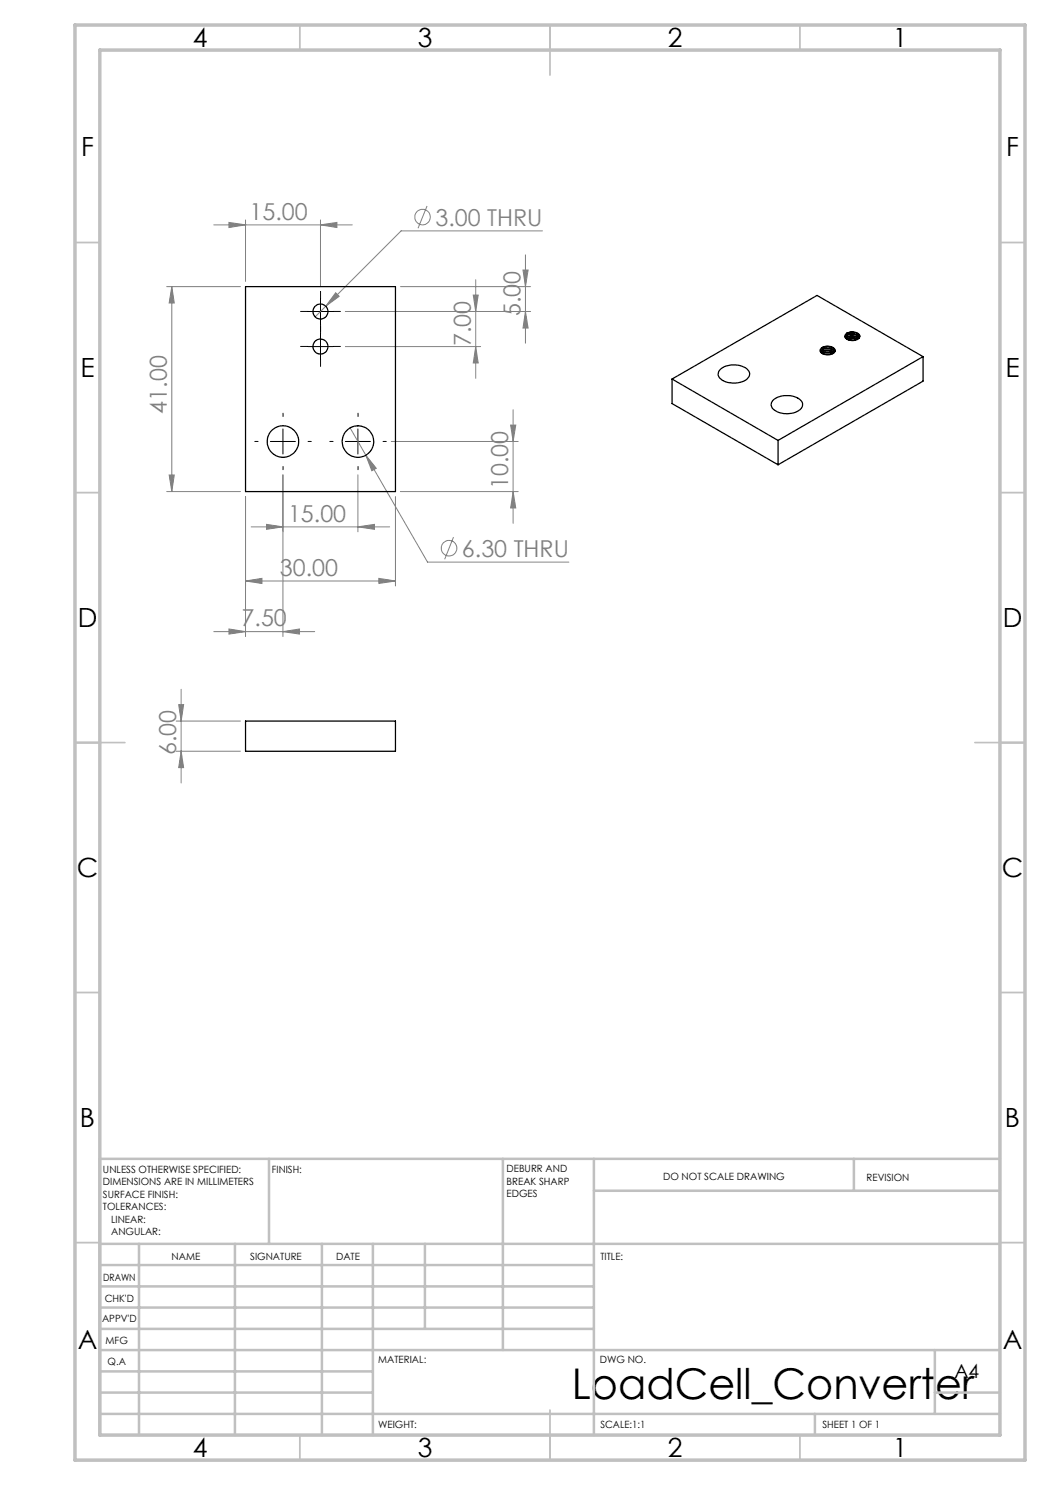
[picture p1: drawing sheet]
<svg xmlns="http://www.w3.org/2000/svg" width="210mm" height="297mm" viewBox="0 0 210 297" stroke-linecap="round" stroke-linejoin="round" font-family="sans-serif">
<g fill="none" stroke="#808080" stroke-width=".2">
<path d="M33.3 57.3h14.8M34.4 57.3l.5 3.3h-1.1zM34.4 57.3v41M42.8 45h27.6M45.8 44.5l3.3 .5-3.3 .5zM49.1 44v12.3M64.1 45l3.3-.5v1zM64.1 44v13.3M67.1 58.6l.7 .7-2.6 1.9zM80.1 57.3h26M85.4 41.2l-1.8 4.4M94.7 59h.9l-.5 3.3z"/>
<path d="M95.1 55.9v19.8M104.6 54h1l-.5 3.3zM105.1 51v17.6M108.5 46.2h-28.3l-17.2 17.2M69.1 62.3h37M69.1 69.3h27M95.1 69.3l.5 3.3h-.9zM105.1 62.3l.5 3.3h-1zM33.3 98.3h14.8M33.8 95h1.1l-.5 3.3zM49.1 99.3v28M56.6 95v32.3"/>
<path d="M70 85.6l15.5 26.8h28.3M71.6 95v11.4M73.2 91l2 2.7-.8 .5zM78.2 88.3h25.4M79.1 99.3v17.9M80.1 98.3h23.5M102.1 85h1.1l-.6 3.3zM102.6 98.3l.6 3.3h-1.1zM102.6 81.9v22.8M49.1 116.2l3.3-.5v1zM49.1 116.2h30M50.2 105.4h27.7"/>
<path d="M53.3 104.9l3.3 .5-3.3 .5zM71.6 105.4l3.3-.5v1zM75.8 115.7l3.3 .5-3.3 .5zM90.7 107.4l-1.8 4.5M36.2 137.9v18.7M42.8 126.3h20.1M45.8 125.8l3.3 .5-3.3 .5zM56.6 126.3l3.3-.5v1zM35.2 144.2h12.9M35.2 150.2h12.9M35.7 140.9h1l-.5 3.3zM36.2 150.2l.5 3.3h-1z"/>
<circle cx="84.5" cy="43.4" r="1.55"/>
<circle cx="89.8" cy="109.6" r="1.55"/>
</g>
<g fill="none" stroke="#000" stroke-width=".2" stroke-dasharray="15.2 1.3 1.3 1.3">
<path d="M64.1 59.8v-1.5M61.6 69.3h-1.5M61.6 62.3h-1.5M64.1 66.8v-1.5M64.1 71.8v1.5M64.1 64.8v1.5M66.6 69.3h1.5M66.6 62.3h1.5M51.6 88.3h-.6M56.6 83.3v-.7M56.6 93.3v.6M61.6 88.3h.7"/>
<path d="M66.6 88.3h-.6M71.6 83.3v-.7M71.6 93.3v.6M76.6 88.3h.7"/>
</g>
<path d="M64.1 59.8v5M61.6 69.3h5M61.6 62.3h5M64.1 66.8v5M54.1 88.3h5M56.6 85.8v5M69.1 88.3h5M71.6 85.8v5" fill="none" stroke="#000" stroke-width=".2"/>
<g fill="none" stroke="#c0c0c0" stroke-width=".35">
<path d="M60 5v5M110 5v10M160 5v5M15 48.5h5M200 48.5h5M15 98.5h5M200 98.5h5M15 148.5h10M195 148.5h10M15 198.5h5M200 198.5h5M15 248.5h5"/>
<path d="M200 248.5h5M60 287v5M110 282v10M160 287v5"/>
</g>
<g fill="none" stroke="#c0c0c0" stroke-width=".5">
<path d="M53.8 231.8v17M100.6 231.8v38.2M118.8 231.8v55.2M118.8 238.2h81.2M170.8 231.8v6.4M200 231.8h-180v55.2M20 248.8h180M20 257.3h98.8M20 253h98.8M27.8 248.8v38.2M47 248.8v38.2M64.4 248.8v38.2"/>
<path d="M74.6 248.8v38.2M85 248.8v17M20 265.8h98.8M20 261.5h98.8M20 278.5h54.6M20 274.3h54.6M20 270h180M187 278.5h13M187 270v12.8M20 282.8h180M163 282.8v4.2"/>
</g>
<path d="M15 5h190v287h-190zM20 10h180v277h-180z" fill="none" stroke="#c0c0c0" stroke-width=".7"/>
<g fill="#808080">
<path d="M56.6 126.3l3.3-.5v1zM45.8 125.8l3.3 .5-3.3 .5z"/>
<path d="M73.2 91l1.2 3.2 .8-.5zM67.1 58.6l-1.9 2.6 2.6-1.9zM53.3 104.9l3.3 .5-3.3 .5zM71.6 105.4l3.3-.5v1zM45.8 44.5l3.3 .5-3.3 .5zM64.1 45l3.3-.5v1z"/>
<path d="M49.1 116.2l3.3-.5v1zM75.8 115.7l3.3 .5-3.3 .5z"/>
<path d="M34.4 57.3l.5 3.3h-1.1zM33.8 95h1.1l-.5 3.3zM94.7 59h.9l-.5 3.3zM95.1 69.3l.5 3.3h-.9zM102.1 85h1.1l-.6 3.3zM102.6 98.3l.6 3.3h-1.1zM104.6 54h1l-.5 3.3zM105.1 62.3l.5 3.3h-1zM35.7 140.9h1l-.5 3.3zM36.2 150.2l.5 3.3h-1z"/>
</g>
<g fill="none" stroke="#000" stroke-width=".25">
<path d="M49.1 57.3h30v41h-30zM134.4 75.8v4.9l21.2 12.3M134.4 75.8l21.2 12.3M144 73.9a4.4 4.4 0 0 1 5.6 .2 1.36 1.36 0 0 1-.8 2.1 4.5 4.5 0 0 1-5-.7 1.23 1.23 0 0 1 .2-1.6zM164.1 70.3a1.96 1.96 0 0 1 2.8 .1M164.1 70.4a2.11 2.11 0 0 1 2.7 .1M164.2 70.5a2.09 2.09 0 0 1 2.6 .1M164.3 69.6a2.02 2.02 0 0 1 2.7 .3 1.19 1.19 0 0 1-1.6 1.1 1.07 1.07 0 0 1-1.3-1.2zM164.4 70.7l1.1-.3 1.1 .3M164.5 69.5v.3a1.97 1.97 0 0 1 2.5 .5M164.5 69.5a1.96 1.96 0 0 1 2.5 .7M164.5 70.7l1-.2 1 .3"/>
<path d="M164.9 70.9h1.2M169 67.4a1.96 1.96 0 0 1 2.9 .1M169.1 67.6a2.11 2.11 0 0 1 2.7 .1M169.1 66.8a1.93 1.93 0 0 1 2.9 .4 1.77 1.77 0 0 1-2.8 .5l-.2-.3zM169.2 67.7a2.07 2.07 0 0 1 2.5 0M169.3 67.8l1.2-.2 1 .3M169.4 66.6v.4a1.97 1.97 0 0 1 2.5 .5M169.4 66.6a1.96 1.96 0 0 1 2.5 .7M169.4 67.9l1.1-.2 .9 .2M169.8 68h1.2M184.6 71.3l-21.2-12.2-29 16.7M184.6 71.3l-29 16.8"/>
<path d="M184.6 71.3v4.9l-29 16.8M154.5 80.1a4.4 4.4 0 0 1 5.8 .2 1.45 1.45 0 0 1-1 2.1 4.3 4.3 0 0 1-4.9-.9l-.2-.6zM155.6 88.1v4.9M49.1 144.2h30v6h-30z"/>
<circle cx="64.1" cy="62.3" r="1.5"/>
<circle cx="64.1" cy="69.3" r="1.51"/>
<circle cx="56.6" cy="88.3" r="3.2"/>
<circle cx="71.6" cy="88.3" r="3.2"/>
</g>
<text font-size="8.5" x="114.4" y="279.7">LoadCell_Converter</text>
<g font-size="5.3">
<text x="38.5" y="9.5">4</text>
<text x="83.5" y="9.5">3</text>
<text x="133.6" y="9.5">2</text>
<text x="178.6" y="9.5">1</text>
<text x="16.2" y="31.2">F</text>
<text x="201.2" y="31.2">F</text>
<text x="16.1" y="75.5">E</text>
<text x="201.1" y="75.5">E</text>
<text x="15.5" y="125.5">D</text>
<text x="200.5" y="125.5">D</text>
<text x="15.4" y="175.5">C</text>
<text x="200.4" y="175.5">C</text>
<text x="16" y="225.5">B</text>
<text x="201" y="225.5">B</text>
<text x="15.5" y="269.8">A</text>
<text x="200.5" y="269.8">A</text>
<text x="38.5" y="291.5">4</text>
<text x="83.5" y="291.5">3</text>
<text x="133.6" y="291.5">2</text>
<text x="178.6" y="291.5">1</text>
</g>
<g font-size="4.7" fill="#808080">
<text x="49.9" y="44">15.00</text>
<text x="87.1" y="45.1">3.00 THRU</text>
<text x="104.1" y="63.2" transform="rotate(-90 104.1 63.2)">5.00</text>
<text x="94.1" y="69.2" transform="rotate(-90 94.1 69.2)">7.00</text>
<text x="33.4" y="82.7" transform="rotate(-90 33.4 82.7)">41.00</text>
<text x="101.6" y="97.8" transform="rotate(-90 101.6 97.8)">10.00</text>
<text x="57.6" y="104.3">15.00</text>
<text x="92.4" y="111.3">6.30 THRU</text>
<text x="56" y="115.2">30.00</text>
<text x="48.3" y="125.3">7.50</text>
<text x="35.2" y="151" transform="rotate(-90 35.2 151)">6.00</text>
</g>
<text font-size="3.9" x="190.9" y="275.5">A4</text>
<g font-size="2">
<text x="20.6" y="234.6">UNLESS OTHERWISE SPECIFIED:</text>
<text x="20.6" y="237.1">DIMENSIONS ARE IN MILLIMETERS</text>
<text x="20.6" y="239.6">SURFACE FINISH:</text>
<text x="54.4" y="234.6">FINISH:</text>
<text x="101.3" y="234.5">DEBURR AND</text>
<text x="101.3" y="237">BREAK SHARP</text>
<text x="101.3" y="239.5">EDGES</text>
<text x="132.6" y="236">DO NOT SCALE DRAWING</text>
<text x="173.3" y="236.2">REVISION</text>
<text x="20.6" y="242.1">TOLERANCES:</text>
<text x="22.2" y="244.6">LINEAR:</text>
<text x="22.2" y="247.1">ANGULAR:</text>
<text x="34.3" y="252">NAME</text>
<text x="50" y="251.9">SIGNATURE</text>
<text x="67.2" y="251.9">DATE</text>
<text x="120.1" y="251.9">TITLE:</text>
<text x="20.6" y="256.1">DRAWN</text>
<text x="20.9" y="260.3">CHK'D</text>
<text x="20.4" y="264.4">APPV'D</text>
<text x="21.1" y="268.8">MFG</text>
<text x="21.5" y="273">Q.A</text>
<text x="75.6" y="272.5">MATERIAL:</text>
<text x="120" y="272.5">DWG NO.</text>
<text x="75.6" y="285.5">WEIGHT:</text>
<text x="120.1" y="285.6">SCALE:1:1</text>
<text x="164.5" y="285.6">SHEET 1 OF 1</text>
</g>
</svg>
